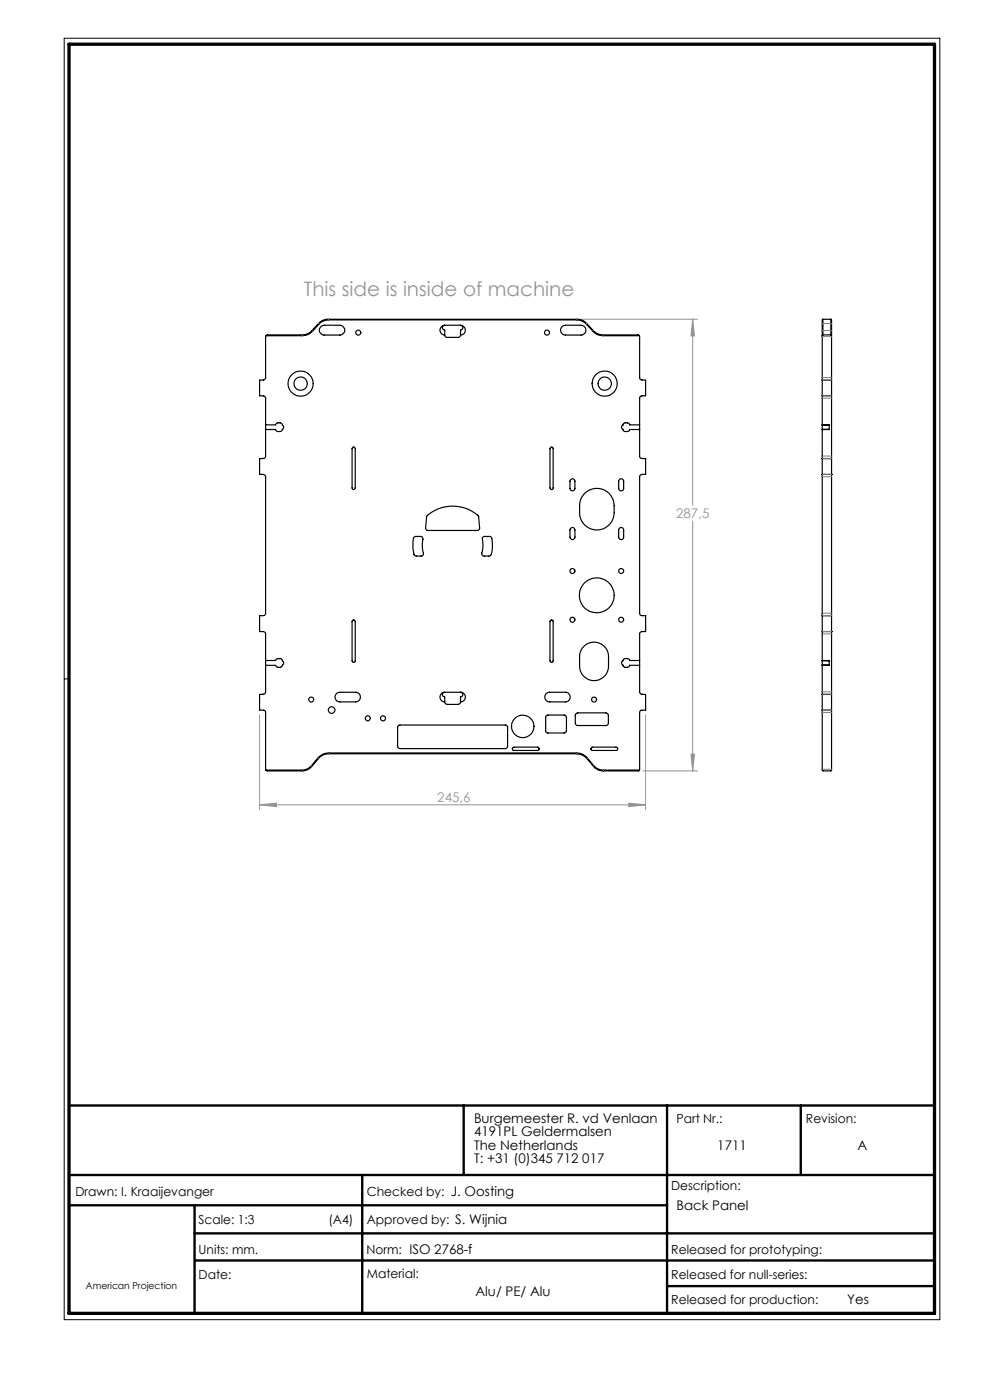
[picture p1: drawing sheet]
<svg xmlns="http://www.w3.org/2000/svg" width="210mm" height="297mm" viewBox="0 0 210 297" stroke-linecap="round" stroke-linejoin="round" font-family="sans-serif">
<path d="M13.6 8.1h185.8v271.9h-185.8zM14.6 144h-1" fill="none" stroke="#000" stroke-width=".21"/>
<path d="M14.6 234.5h183.6M98.4 234.5v14.8M141.5 234.5v44.1M169.9 234.5v14.8M14.6 249.3h183.6M14.6 255.7h126.9M41.3 255.7v22.9M76.8 249.3v29.3M41.3 261.7h156.9M41.4 267.4h156.8M141.5 272.8h56.7" fill="none" stroke="#000" stroke-width=".5"/>
<path d="M14.6 9.4h183.6v269.2h-183.6z" fill="none" stroke="#000" stroke-width=".7"/>
<path d="M123.4 67.7h24.6M146.9 67.7l.4 3.6h-.7zM146.9 67.7v39.5M146.9 110.6v52.9M55.1 151.6v20.2M136.9 151.6v20.2M146.6 160h.7l-.4 3.5zM55.1 170.7l3.5-.3v.7zM55.1 170.7h81.8M133.4 170.4l3.5 .3-3.5 .4zM136.3 163.5h11.7" fill="none" stroke="#959595" stroke-width=".21"/>
<path d="M146.9 67.7l.4 3.6h-.7zM146.6 160h.7l-.4 3.5zM55.1 170.7l3.5-.3v.7zM133.4 170.4l3.5 .3-3.5 .4z" fill="#959595"/>
<g fill="none" stroke="#000" stroke-width=".25">
<path d="M56.4 71.2l-.1 9-.3 .4h-.9v3.4h1l.2 .4v12.5l-.2 .3-1 .1v3.3h.8l.4 .5v29.1l-.2 .4h-1v3.4h.8l.4 .4v12.5l-.2 .3-1 .1v3.3l1 .1 .2 .4 .1 12.3M56.4 71.2h7.7a2.96 2.96 0 0 0 2.2-1l1.4-1.4a2.94 2.94 0 0 1 1.9-.9h52.8a2.77 2.77 0 0 1 2 .9l1.3 1.4a2.81 2.81 0 0 0 2.2 1h7.7M56.4 71.2l.2-.2h7.5a2.94 2.94 0 0 0 2.1-.9l1.4-1.5a2.6 2.6 0 0 1 2-.9h52.8a2.6 2.6 0 0 1 2.1 .9l1.3 1.5a2.94 2.94 0 0 0 2.1 .9h7.5l.2 .2M68.2 69.2l.6-.2h3.3a1.04 1.04 0 0 1 1 1 1.04 1.04 0 0 1-1 1.1h-3.3a1.03 1.03 0 0 1-1-.7 1.03 1.03 0 0 1 .4-1.2zM94.3 69a1.04 1.04 0 0 0-1 1 1.04 1.04 0 0 0 1 1.1M94.3 71.1l.5 .5h2.5l.3-.2 .1-.3M94.3 69a.51 .51 0 0 0-.5 .5 .51 .51 0 0 0 .5 .5v1.1M94.3 69h3.4M97.7 69a1.04 1.04 0 0 1 1 1 1.04 1.04 0 0 1-1 1.1M97.7 69a.51 .51 0 0 1 .5 .5 .51 .51 0 0 1-.5 .5v1.1M119.3 69.2l.6-.2h3.4a1.04 1.04 0 0 1 1 1 1.04 1.04 0 0 1-1 1.1h-3.4a1.04 1.04 0 0 1-.9-.7 1.04 1.04 0 0 1 .3-1.2zM135.6 71.2l.1 9 .4 .4h.8v3.4h-.9l-.3 .4v12.5l.3 .3 .9 .1v3.3l-.8 .1-.4 .4v29.1l.3 .4h.9v3.4h-.7l-.5 .4v12.5l.3 .3 .9 .1v3.3l-.9 .1-.3 .4-.1 12.3"/>
<path d="M174.4 71.2v19M174.6 71l-.2 .2M174.6 67.7v3.3M174.6 67.7l-.2 .2v3.3M174.6 71h1.6M174.6 67.7h1.6M176.2 71l.2 .2M176.2 67.7v3.3M176.2 67.7l.2 .2v3.3M176.4 71.2v29.4M56.3 91.1h2.2l.3 .4h.7l.4-.4M56.3 90.1h2.2l.3-.4h.7l.4 .4a.57 .57 0 0 1 0 1"/>
<path d="M59.9 91.1h.1M74.8 94.9h.3l.3 .2v8.4a.34 .34 0 0 1-.4 .4 .34 .34 0 0 1-.3-.4v-8.4zM116.9 94.9h.3l.1 .2v8.4a.34 .34 0 0 1-.3 .4 .34 .34 0 0 1-.3-.4v-8.3zM132.1 91.1l.4 .4h.7l.2-.1 .2-.3h2.1M132.1 91.1h.1M135.7 90.1h-2.1l-.4-.4h-.8l-.3 .4a.57 .57 0 0 0 0 1M174.4 91.1v9.5M174.4 90.2v.9M174.4 90.1h1.5v1h-1.5M174.4 80.6h2M174.4 84h2M174.4 97.3h2"/>
<path d="M174.4 90.2h1.5M87.8 114l.3-.2h1.1a.5 .5 0 0 1 .5 .6 7.5 7.5 0 0 0 .1 3.2l-.4 .4-1.3-.1a5.3 5.3 0 0 1-.3-3.9zM90.6 109.4a8.1 8.1 0 0 1 10.9 .2l.2 2.4a.48 .48 0 0 1-.5 .5h-10.5l-.4-.4zM102.6 113.8l1.5 .1a5.1 5.1 0 0 1-.1 4l-1.3 .1a.55 .55 0 0 1-.5-.7 7.4 7.4 0 0 0 .1-3.1zM120.9 112.2l.2-.1a.5 .5 0 0 1 .5-.2 .5 .5 0 0 1 .4 .5v1.5a.53 .53 0 0 1-.6 .6 .53 .53 0 0 1-.5-.6zM121.1 101.7a.5 .5 0 0 1 .5-.1 .5 .5 0 0 1 .4 .5v1.5a.53 .53 0 0 1-.6 .5 .53 .53 0 0 1-.5-.5v-1.5zM124 104.7a3.7 3.7 0 0 1 4-.8 3.7 3.7 0 0 1 2.3 3.4 4.4 4.4 0 0 1-1.5 4.4 3.7 3.7 0 0 1-3.9 .3 3.7 3.7 0 0 1-2-3.2 4.7 4.7 0 0 1 1.1-4.1zM131.4 101.7a.5 .5 0 0 1 .6-.1 .5 .5 0 0 1 .3 .5v1.5a.53 .53 0 0 1-.5 .5 .53 .53 0 0 1-.6-.5v-1.5zM131.4 112.1a.5 .5 0 0 1 .6-.2 .5 .5 0 0 1 .3 .5v1.5a.53 .53 0 0 1-.5 .6 .53 .53 0 0 1-.6-.6v-1.5zM174.4 100.6h.1M174.4 100.6v30M174.4 100.6h2"/>
<path d="M176.4 100.6h.1M176.4 100.6v30M74.8 131.6l.3-.1 .3 .3v8.4a.34 .34 0 0 1-.4 .3 .34 .34 0 0 1-.3-.3zM116.8 131.6l.3-.1 .2 .2v8.5a.34 .34 0 0 1-.3 .3 .34 .34 0 0 1-.3-.3zM123.6 137.3a3.1 3.1 0 0 1 3.5-.9 3.1 3.1 0 0 1 2 2.9 5 5 0 0 1-.7 4 3.1 3.1 0 0 1-3.5 .9 3.1 3.1 0 0 1-2-2.9 4.9 4.9 0 0 1 .7-4zM174.4 134h.1M174.4 134v6.2M174.4 134h2M174.4 130.6v3.4M174.4 130.6h2M176.4 134h.1M176.4 134v29.4l-.2 .1h-1.6l-.2-.1v-22.3"/>
<path d="M176.4 130.6v3.4M56.3 140.1h2.2l.3-.4h.8l.3 .4a.6 .6 0 0 1 0 1l-.2 .4-.3 .1-.6-.1-.3-.4h-2.2M71.5 147l.6-.1h3.3a1.02 1.02 0 0 1 1 1 1.02 1.02 0 0 1-1 1h-3.3a1.04 1.04 0 0 1-1-.7 1.04 1.04 0 0 1 .4-1.2zM84.5 153.9l.2-.1h22.6l.4 .4v4.2l-.5 .4h-22.4l-.5-.4v-4.2zM94.3 146.9a1.02 1.02 0 0 0-1 1 1.02 1.02 0 0 0 1 1M94.3 148.9l.2 .4 .4 .1h2.3l.4-.2 .1-.3M94.3 146.9a.49 .49 0 0 0-.5 .5 .49 .49 0 0 0 .5 .4v1.1M94.3 146.9h3.4M97.7 146.9a1.02 1.02 0 0 1 1 1 1.02 1.02 0 0 1-1 1M97.7 146.9a.49 .49 0 0 1 .5 .5 .49 .49 0 0 1-.5 .4v1.1M108.8 158.6l5.2-.1a.35 .35 0 0 1 .3 .4 .35 .35 0 0 1-.3 .3h-5.1l-.2-.2zM115.7 147.3l.6-.4h.3h3.3a1.02 1.02 0 0 1 1.1 1 1.02 1.02 0 0 1-1.1 1h-3.3a1.02 1.02 0 0 1-.9-.5 1.02 1.02 0 0 1 0-1.1z"/>
<path d="M116 151.8l3.7-.1 .3 .1 .2 .4v2.8l-.2 .4-.3 .1-3.7-.1-.3-.3v-3zM122.2 151.4l.4-.2h6l.4 .5v1.8l-.4 .4h-6.2l-.4-.5v-1.6zM125.4 158.6l5.3-.1a.35 .35 0 0 1 .3 .4 .35 .35 0 0 1-.3 .3h-5.1l-.3-.2zM135.7 140.1h-2.1l-.4-.4h-.8l-.3 .4a.65 .65 0 0 0 .1 1.1l.2 .3 .7 .1 .3-.2 .2-.3h2.1M174.4 140.2v.9M174.4 140.1h1.5v1h-1.5M174.4 147.3h2M174.4 150.6h2M174.4 141.1h1.5M174.4 140.2h1.5M56.4 163.4h7.6a2.65 2.65 0 0 0 2.1-1l1.3-1.6a2.91 2.91 0 0 1 2.3-1.1h52.6a2.91 2.91 0 0 1 2.3 1.1l1.3 1.6a2.65 2.65 0 0 0 2.1 1h7.6M56.4 163.4l.2 .1h7.4a2.58 2.58 0 0 0 2.2-1l1.4-1.6a2.86 2.86 0 0 1 2.1-1h52.6a3 3 0 0 1 2.2 1l1.3 1.6a2.58 2.58 0 0 0 2.2 1h7.4l.2-.1"/>
<circle cx="76" cy="70.6" r=".54"/>
<circle cx="116" cy="70.6" r=".54"/>
<circle cx="63.8" cy="81.4" r="2.66"/>
<circle cx="63.8" cy="81.4" r="1.42"/>
<circle cx="128.3" cy="81.4" r="2.67"/>
<circle cx="128.3" cy="81.4" r="1.41"/>
<circle cx="121.4" cy="121.1" r=".53"/>
<circle cx="121.4" cy="131.5" r=".53"/>
<circle cx="126.6" cy="126.3" r="3.7"/>
<circle cx="131.8" cy="121.1" r=".53"/>
<circle cx="131.8" cy="131.5" r=".53"/>
<circle cx="66" cy="148.4" r=".52"/>
<circle cx="70.3" cy="150.6" r=".7"/>
<circle cx="78" cy="152.4" r=".53"/>
<circle cx="81.2" cy="152.4" r=".53"/>
<circle cx="110.9" cy="154.1" r="2.39"/>
<circle cx="126" cy="148.4" r=".53"/>
</g>
<g fill="none" stroke="#808080" stroke-width=".21" stroke-dasharray="6.3 1.3 1.3 1.3 1.3 1.3">
<path d="M64.1 71.2v-.2M66.3 70.2l-.1-.1M67.7 68.7l-.1-.1M69.7 67.9v-.2M122.4 67.9v-.2M124.4 68.7l.1-.1M125.7 70.2l.2-.1M127.9 71.2v-.2M174.4 71.4h2M174.4 70.2l.2-.1M174.4 68.7l.2-.1M174.6 68.6h1.7"/>
<path d="M176.3 70.1h-1.7M176.3 70.1l.1 .1M176.3 68.6l.1 .1M174.4 80.6h2M174.4 97.3h2M174.4 84.5h2M176.4 84h-2M176.4 80.1h-2M176.4 96.8h-2M174.4 101.1h2M176.4 100.6h-2M174.4 130.6h2"/>
<path d="M174.4 134.5h2M176.4 134h-2M176.4 130.1h-2M69.7 159.9v-.2M122.3 159.9v-.2M174.4 147.3h2M174.4 151.1h2M176.4 150.6h-2M176.4 146.8h-2M64 163.5v-.1M66.2 162.5l-.1-.1M67.6 160.9l-.2-.1"/>
<path d="M124.5 160.9l.1-.1M125.8 162.5l.2-.1M128 163.5v-.1M176.4 163.2h-2"/>
</g>
<text font-size="4.2" fill="#959595" x="64.5" y="62.8">This side is inside of machine</text>
<g font-size="2.8" fill="#959595">
<text x="143.4" y="109.9">287,5</text>
<text x="92.8" y="170.1">245,6</text>
</g>
<g font-size="2.8">
<text x="100.5" y="238.2">Burgemeester R. vd Venlaan</text>
<text x="100.5" y="241.1">4191PL Geldermalsen</text>
<text x="100.5" y="243.9">The Netherlands</text>
<text x="152.2" y="243.9">1711</text>
<text x="181.9" y="243.9">A</text>
<text x="100.5" y="246.7">T: +31 (0)345 712 017</text>
<text x="143.5" y="256.7">Back Panel</text>
<text x="100.9" y="275">Alu/ PE/ Alu</text>
<text x="179.7" y="276.6">Yes</text>
</g>
<g font-size="2.7">
<text x="143.5" y="238.2">Part Nr.:</text>
<text x="171" y="238.2">Revision:</text>
<text x="16" y="253.7">Drawn: I. Kraaijevanger</text>
<text x="77.8" y="253.7">Checked by: J. Oosting</text>
<text x="142.4" y="252.5">Description:</text>
<text x="42.1" y="259.7">Scale: 1:3</text>
<text x="69.7" y="259.7">(A4)</text>
<text x="77.8" y="259.7">Approved by: S. Wijnia</text>
<text x="42.1" y="266">Units: mm.</text>
<text x="77.7" y="266">Norm: ISO 2768-f</text>
<text x="142.4" y="266">Released for prototyping:</text>
<text x="42.1" y="271.3">Date:</text>
<text x="77.8" y="271">Material:</text>
<text x="142.4" y="271.3">Released for null-series:</text>
<text x="142.4" y="276.6">Released for production:</text>
</g>
<text font-size="2" x="18.2" y="273.4">American Projection</text>
</svg>
